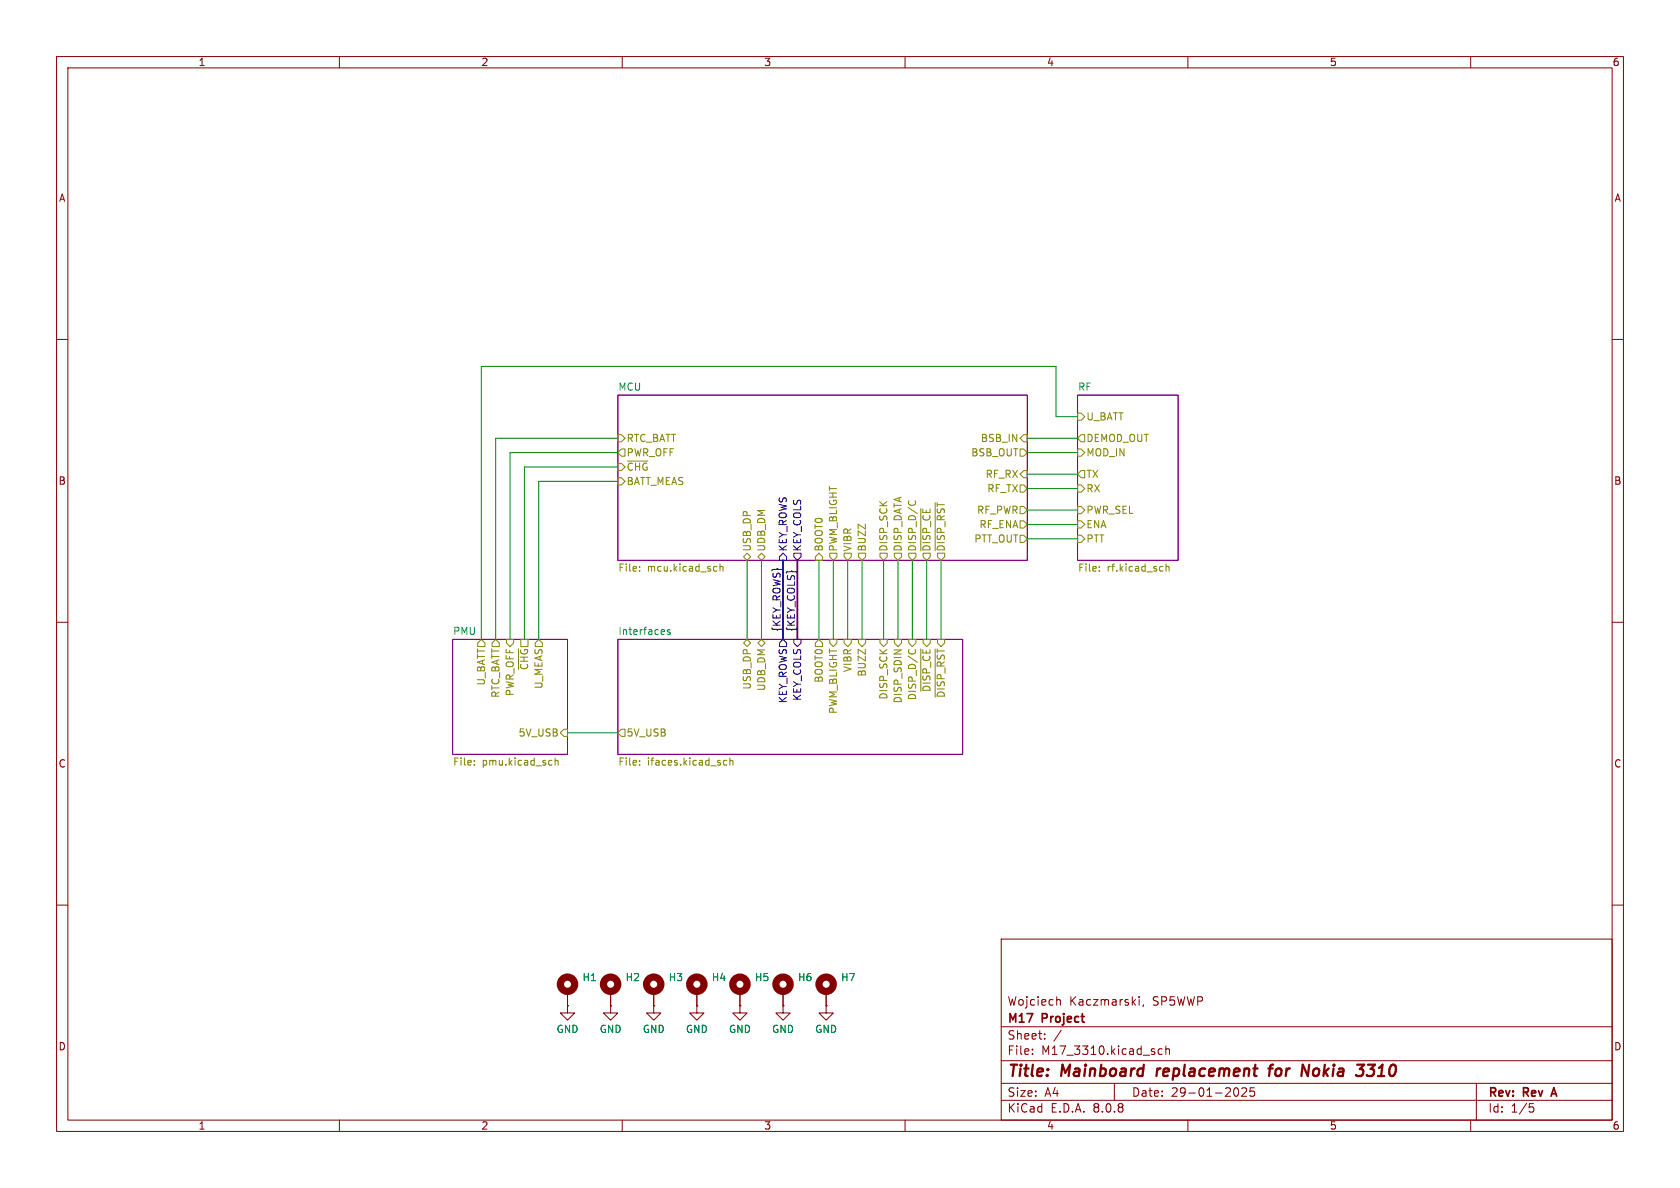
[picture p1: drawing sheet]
<svg xmlns="http://www.w3.org/2000/svg" width="297mm" height="210mm" viewBox="0 0 297 210" stroke-linecap="round" stroke-linejoin="round" font-family="sans-serif">
<g fill="none" stroke="#840000" stroke-width=".18">
<path d="M10 10h277v190h-277zM12 12h273v186h-273zM60 10v2M110 10v2M160 10v2M210 10v2M260 10v2M10 60h2M285 60h2M10 110h2M285 110h2M10 160h2"/>
<path d="M100.3 177.8v1.3h1.3l-1.3 1.2-1.2-1.2h1.2M100.3 177.8h.1M100.3 175.3v2.5M107.9 177.8v1.3h1.3l-1.3 1.2-1.2-1.2h1.2M107.9 177.8h.1M107.9 175.3v2.5M115.6 177.8v1.3h1.2l-1.2 1.2-1.3-1.2h1.3M115.6 177.8h.1M115.6 175.3v2.5M123.2 177.8v1.3h1.3l-1.3 1.2-1.3-1.2h1.3M123.2 177.8h.1M123.2 175.3v2.5"/>
<path d="M130.8 177.8v1.3h1.3l-1.3 1.2-1.3-1.2h1.3M130.8 177.8h.1M130.8 175.3v2.5M138.4 177.8v1.3h1.3l-1.3 1.2-1.2-1.2h1.2M138.4 177.8h.1M138.4 175.3v2.5M146 177.8v1.3h1.3l-1.3 1.2-1.2-1.2h1.2M146 177.8h.1M146 175.3v2.5M177 166h108v32h-108zM187 176.7h.2l.3 .2v.8M201.4 176.2v.1"/>
<path d="M201.4 176.7v1M202.2 177.6l-.2 .3M285 160h2M60 198v2M110 198v2M160 198v2M177 194.5h108M177 191.5h108M177 187.5h108M177 181.5h108M182.5 186.3v.1M182.5 185.5v.1"/>
<path d="M184.7 183.6v.1M184.7 182.8v.1M187.6 182.1l-1.3 2M197 191.5v3M205.5 185.5l-.5-.1-.3 .3v.4l.2 .2h.6M206.1 185.5l.2-.1 .4 .1v.9M206.1 184.9v1.5M210 198v2M218.8 192.4a.81 .81 0 0 1-.3 1.4l-.2-.1M220.3 192.4v.5l-.8 .9h.9M221 192.3v.7l.2-.1h.5l.1 .6-.3 .3-.5-.1M260 198v2"/>
<path d="M261 191.5v6.5M270.4 195.1h.7M270.5 195.7h.4l.3 .3-.2 .5-.5 .1"/>
</g>
<path d="M274.3 193.4h.8M274.7 192.3l-.5 1.5" fill="none" stroke="#840000" stroke-width=".3"/>
<path d="M204.6 188.9l-.2 1.3M224.2 188.9h.8M225.1 188.2l-.4 .1-.1 .2-.3 1.7M230.3 188.2l.9 2 .3-2M241.6 190l.3 .2h.5M241.8 188.2h1.3l-.8 .8h.3" fill="none" stroke="#840000" stroke-width=".4"/>
<path d="M109.2 69.9h72.4v29.2h-72.4zM190.5 69.9h17.8v29.2h-17.8zM80 113h20.3v20.4h-20.3zM109.2 113h61v20.4h-61z" fill="none" stroke="#840084" stroke-width=".18"/>
<g fill="none" stroke="#848400" stroke-width=".18">
<path d="M109.2 76.8h.7l.6 .7-.6 .6h-.7zM180.3 79.4h.7l.6 .6-.6 .6h-.7zM181 76.8h.6v1.3h-.6l-.7-.6zM190.5 79.4h.6l.7 .6-.7 .6h-.6zM190.5 73h.6l.7 .7-.7 .6h-.6zM191.1 76.8h.7v1.3h-.7l-.6-.6zM109.2 81.9h.7l.6 .7-.6 .6h-.7zM109.2 84.5h.7l.6 .6-.6 .6h-.7zM109.2 80l.7-.6h.6v1.2h-.6zM110.9 81.5h3.6M127.3 99.7v1.3M131.4 98.4l.7-.6 .6 .6-.6 .7z"/>
<path d="M134 98.4l.6-.6 .7 .6-.7 .7zM144.8 97.8l.6 .6v.7h-1.3v-.7zM146.7 97.8h1.3v.6l-.7 .7-.6-.7zM149.2 97.8h1.3v.6l-.6 .7-.7-.7zM151.8 97.8h1.2v.6l-.6 .7-.6-.7zM155.6 97.8h1.2v.6l-.6 .7-.6-.7zM158.1 97.8h1.3v.6l-.7 .7-.6-.7zM160.7 97.8h1.2v.6l-.6 .7-.6-.7zM160.7 88.5l-.1 .4M161.7 88.5l.2 .4M162.8 89.9v7.5M163.2 97.8h1.3v.6l-.7 .7-.6-.7z"/>
<path d="M165.3 88.9v8.5M165.7 97.8h1.3v.6l-.6 .7-.7-.7zM180.3 85.7h.7l.6 .7-.6 .6h-.7zM180.3 94.6h.7l.6 .7-.6 .6h-.7zM180.3 92.1h.7l.6 .6-.6 .6h-.7zM180.3 89.5h.7l.6 .7-.6 .6h-.7zM181 83.2h.6v1.3h-.6l-.7-.7zM190.5 85.7h.6l.7 .7-.7 .6h-.6zM190.5 92.1h.6l.7 .6-.7 .6h-.6zM190.5 94.6h.6l.7 .7-.7 .6h-.6zM190.5 89.5h.6l.7 .7-.7 .6h-.6zM191.1 83.2h.7v1.3h-.7l-.6-.7z"/>
<path d="M206.1 99.7v1.3M85.1 113l.6 .7v.6h-1.2v-.6zM87.6 113l.7 .7v.6h-1.3v-.6zM89.5 113h1.3v.7l-.6 .6-.7-.6zM91.7 114.7v3.6M95.2 113l.7 .7v.6h-1.3v-.6zM113.1 100.8v.2M113.1 100.2v.1M126.6 100.1l.1 .1M126.7 100.9l-.1 .1M127.3 100.2l.2-.1 .3 .1v.8M131.4 113.7l.7-.7 .6 .7-.6 .6z"/>
<path d="M134.6 113l.7 .7-.7 .6-.6-.6zM144.8 113l.6 .7v.6h-1.3v-.6zM146.7 113h1.3v.7l-.7 .6-.6-.6zM149.2 113h1.3v.7l-.6 .6-.7-.6zM151.8 113h1.2v.7l-.6 .6-.6-.6zM155.6 113h1.2v.7l-.6 .6-.6-.6zM158.1 113h1.3v.7l-.7 .6-.6-.6zM160.7 113h1.2v.7l-.6 .6-.6-.6zM160.7 114.8l-.1 .4M161.7 114.8l.2 .4M162.8 114.7v7.5M165.3 114.7v8.5"/>
<path d="M194.3 100.8v.2M194.3 100.2v.1M206.1 100.2l.2-.1 .3 .1 .1 .8M83.9 135.1v.2M83.9 134.5v.1M97.5 134.4l.1 .1M97.6 135.2l-.1 .1M98.1 134v1.3M98.1 134.5l.2-.1 .3 .1 .1 .8M99.7 128.9h.6v1.3h-.6l-.6-.7zM109.9 128.9h.6v1.3h-.6l-.7-.7zM113.1 134.5v.1"/>
<path d="M113.1 135.1v.2M127.9 135l.2 .3 .4-.1M128.5 134.5l-.4-.1-.2 .3M129 134.5l.2-.1 .3 .1 .1 .8M129 134v1.3"/>
</g>
<path d="M138.4 97.8l.7 .6v.7h-1.3v-.7zM140.3 97.8h1.3v.6l-.6 .7-.7-.7zM138.4 113l.7 .7v.6h-1.3v-.6zM140.3 113h1.3v.7l-.6 .6-.7-.6z" fill="none" stroke="#000084" stroke-width=".18"/>
<path d="M118.5 111.4l-.4-.1-.1 .2v.2l.5 .1v.3h-.5" fill="none" stroke="#008484" stroke-width=".18"/>
<g fill="none" stroke="#840000" stroke-width="1.3">
<circle cx="100.3" cy="174" r="1.27"/>
<circle cx="107.9" cy="174" r="1.27"/>
<circle cx="115.6" cy="174" r="1.27"/>
<circle cx="123.2" cy="174" r="1.27"/>
<circle cx="130.8" cy="174" r="1.27"/>
<circle cx="138.4" cy="174" r="1.27"/>
<circle cx="146" cy="174" r="1.27"/>
</g>
<path d="M138.4 99.1v13.9M141 99.1v13.9" fill="none" stroke="#000084" stroke-width=".3"/>
<g fill="none" stroke="#008400" stroke-width=".18">
<path d="M109.2 77.5h-21.6v35.5M181.6 77.5h8.9M190.5 73.7h-3.8v-8.9h-101.6v48.2M109.2 82.6h-16.5v30.4M109.2 85.1h-14v27.9M109.2 80h-19v33M132.1 99.1v13.9M134.6 99.1v13.9M144.8 99.1v13.9M147.3 99.1v13.9M149.9 99.1v13.9M152.4 99.1v13.9"/>
<path d="M156.2 99.1v13.9M158.7 99.1v13.9M161.3 99.1v13.9M163.8 99.1v13.9M166.4 99.1v13.9M181.6 80h8.9M181.6 86.4h8.9M181.6 90.2h8.9M181.6 83.8h8.9M181.6 92.7h8.9M181.6 95.3h8.9M100.3 129.5h8.9"/>
</g>
<g font-size="2.8" fill="#840000">
<text x="178" y="190.9">Title:</text>
<text x="187.7" y="190.9">Mainboard</text>
<text x="205.3" y="190.9">replacement</text>
<text x="226" y="190.9">for</text>
<text x="232.5" y="190.9">Nokia</text>
<text x="243.1" y="190.9">3310</text>
</g>
<g font-size="2.1" fill="#840000">
<text x="178" y="178">Wojciech</text>
<text x="189" y="178">Kaczmarski,</text>
<text x="203.8" y="178">SP5WWP</text>
<text x="178" y="184">Sheet:</text>
<text x="178" y="181.2">M17</text>
<text x="184.3" y="181.2">Project</text>
<text x="178" y="186.7">File:</text>
<text x="184.1" y="186.7">M17_3310.kicad_sch</text>
<text x="178" y="196.9">KiCad</text>
<text x="178" y="194.1">Size:</text>
<text x="184.7" y="194.1">A4</text>
<text x="185.7" y="196.9">E.D.A.</text>
<text x="193.3" y="196.9">8.0.8</text>
<text x="200" y="194.1">Date:</text>
<text x="207" y="194.1">29-01-2025</text>
<text x="263" y="194.3">Rev:</text>
<text x="263" y="196.9">Id:</text>
<text x="267.1" y="196.9">1/5</text>
<text x="269.4" y="194.3">Rev</text>
<text x="275.1" y="194.3">A</text>
</g>
<g font-size="1.8" fill="#840000">
<text x="35" y="11.9">1</text>
<text x="85" y="11.9">2</text>
<text x="135" y="11.9">3</text>
<text x="185" y="11.9">4</text>
<text x="235" y="11.9">5</text>
<text x="285" y="11.9">6</text>
<text x="10.3" y="35.9">A</text>
<text x="285.3" y="35.9">A</text>
<text x="10.3" y="85.9">B</text>
<text x="285.3" y="85.9">B</text>
<text x="10.3" y="135.9">C</text>
<text x="285.3" y="135.9">C</text>
<text x="10.3" y="185.9">D</text>
<text x="285.3" y="185.9">D</text>
<text x="35" y="199.9">1</text>
<text x="85" y="199.9">2</text>
<text x="135" y="199.9">3</text>
<text x="185" y="199.9">4</text>
<text x="235" y="199.9">5</text>
<text x="285" y="199.9">6</text>
</g>
<g font-size="1.8" fill="#008484">
<text x="109.2" y="69.1">MCU</text>
<text x="190.5" y="69.1">RF</text>
<text x="80" y="112.3">PMU</text>
<text x="109.2" y="112.3">Interfaces</text>
<text x="102.9" y="173.6">H1</text>
<text x="110.5" y="173.6">H2</text>
<text x="118.1" y="173.6">H3</text>
<text x="125.7" y="173.6">H4</text>
<text x="133.4" y="173.6">H5</text>
<text x="141" y="173.6">H6</text>
<text x="148.6" y="173.6">H7</text>
<text x="98.3" y="182.8">GND</text>
<text x="105.9" y="182.8">GND</text>
<text x="113.5" y="182.8">GND</text>
<text x="121.2" y="182.8">GND</text>
<text x="128.8" y="182.8">GND</text>
<text x="136.4" y="182.8">GND</text>
<text x="144" y="182.8">GND</text>
</g>
<g font-size="1.8" fill="#848400">
<text x="192" y="74.5">U_BATT</text>
<text x="110.7" y="78.3">RTC_BATT</text>
<text x="110.7" y="83.4">~{CHG}</text>
<text x="110.7" y="80.9">PWR_OFF</text>
<text x="171.6" y="80.9">BSB_OUT</text>
<text x="173.3" y="78.3">BSB_IN</text>
<text x="192" y="80.9">MOD_IN</text>
<text x="192" y="78.3">DEMOD_OUT</text>
<text x="110.7" y="86">BATT_MEAS</text>
<text x="174.1" y="84.7">RF_RX</text>
<text x="174.4" y="87.2">RF_TX</text>
<text x="192" y="84.7">TX</text>
<text x="192" y="87.2">RX</text>
<text x="172.6" y="91">RF_PWR</text>
<text x="173.1" y="93.6">RF_ENA</text>
<text x="192" y="93.6">ENA</text>
<text x="192" y="91">PWR_SEL</text>
<text x="109.2" y="101.4">File:</text>
<text x="114.4" y="101.4">mcu.kicad_sch</text>
<text x="132.9" y="97.6" transform="rotate(-90 132.9 97.6)">USB_DP</text>
<text x="135.5" y="97.6" transform="rotate(-90 135.5 97.6)">UDB_DM</text>
<text x="145.6" y="97.6" transform="rotate(-90 145.6 97.6)">BOOT0</text>
<text x="148.2" y="97.6" transform="rotate(-90 148.2 97.6)">PWM_BLIGHT</text>
<text x="150.7" y="97.6" transform="rotate(-90 150.7 97.6)">VIBR</text>
<text x="153.3" y="97.6" transform="rotate(-90 153.3 97.6)">BUZZ</text>
<text x="157.1" y="97.6" transform="rotate(-90 157.1 97.6)">DISP_SCK</text>
<text x="159.6" y="97.6" transform="rotate(-90 159.6 97.6)">DISP_DATA</text>
<text x="162.2" y="97.6" transform="rotate(-90 162.2 97.6)">DISP_D/C</text>
<text x="164.7" y="97.6" transform="rotate(-90 164.7 97.6)">~{DISP_CE}</text>
<text x="167.2" y="97.6" transform="rotate(-90 167.2 97.6)">~{DISP_RST}</text>
<text x="172.1" y="96.1">PTT_OUT</text>
<text x="190.5" y="101.4">File:</text>
<text x="192" y="96.1">PTT</text>
<text x="195.7" y="101.4">rf.kicad_sch</text>
<text x="93.6" y="118.6" transform="rotate(-90 93.6 118.6)">~{CHG}</text>
<text x="150.7" y="118.9" transform="rotate(-90 150.7 118.9)">VIBR</text>
<text x="153.3" y="119.7" transform="rotate(-90 153.3 119.7)">BUZZ</text>
<text x="86" y="121.3" transform="rotate(-90 86 121.3)">U_BATT</text>
<text x="88.5" y="123.5" transform="rotate(-90 88.5 123.5)">RTC_BATT</text>
<text x="91" y="123.2" transform="rotate(-90 91 123.2)">PWR_OFF</text>
<text x="96.1" y="121.9" transform="rotate(-90 96.1 121.9)">U_MEAS</text>
<text x="132.9" y="122" transform="rotate(-90 132.9 122)">USB_DP</text>
<text x="135.5" y="122.3" transform="rotate(-90 135.5 122.3)">UDB_DM</text>
<text x="145.6" y="120.8" transform="rotate(-90 145.6 120.8)">BOOT0</text>
<text x="157.1" y="123.8" transform="rotate(-90 157.1 123.8)">DISP_SCK</text>
<text x="159.6" y="124.4" transform="rotate(-90 159.6 124.4)">DISP_SDIN</text>
<text x="162.2" y="123.9" transform="rotate(-90 162.2 123.9)">DISP_D/C</text>
<text x="164.7" y="122.4" transform="rotate(-90 164.7 122.4)">~{DISP_CE}</text>
<text x="167.2" y="123.5" transform="rotate(-90 167.2 123.5)">~{DISP_RST}</text>
<text x="91.6" y="130.4">5V_USB</text>
<text x="110.7" y="130.4">5V_USB</text>
<text x="148.2" y="126.3" transform="rotate(-90 148.2 126.3)">PWM_BLIGHT</text>
<text x="80" y="135.7">File:</text>
<text x="85.2" y="135.7">pmu.kicad_sch</text>
<text x="109.2" y="135.7">File:</text>
<text x="114.4" y="135.7">ifaces.kicad_sch</text>
</g>
<g font-size="1.8" fill="#000084">
<text x="139.3" y="97.6" transform="rotate(-90 139.3 97.6)">KEY_ROWS</text>
<text x="141.8" y="97.6" transform="rotate(-90 141.8 97.6)">KEY_COLS</text>
<text x="138.1" y="111.8" transform="rotate(-90 138.1 111.8)">{KEY_ROWS}</text>
<text x="140.6" y="111.8" transform="rotate(-90 140.6 111.8)">{KEY_COLS}</text>
<text x="139.3" y="124.4" transform="rotate(-90 139.3 124.4)">KEY_ROWS</text>
<text x="141.8" y="124" transform="rotate(-90 141.8 124)">KEY_COLS</text>
</g>
</svg>
